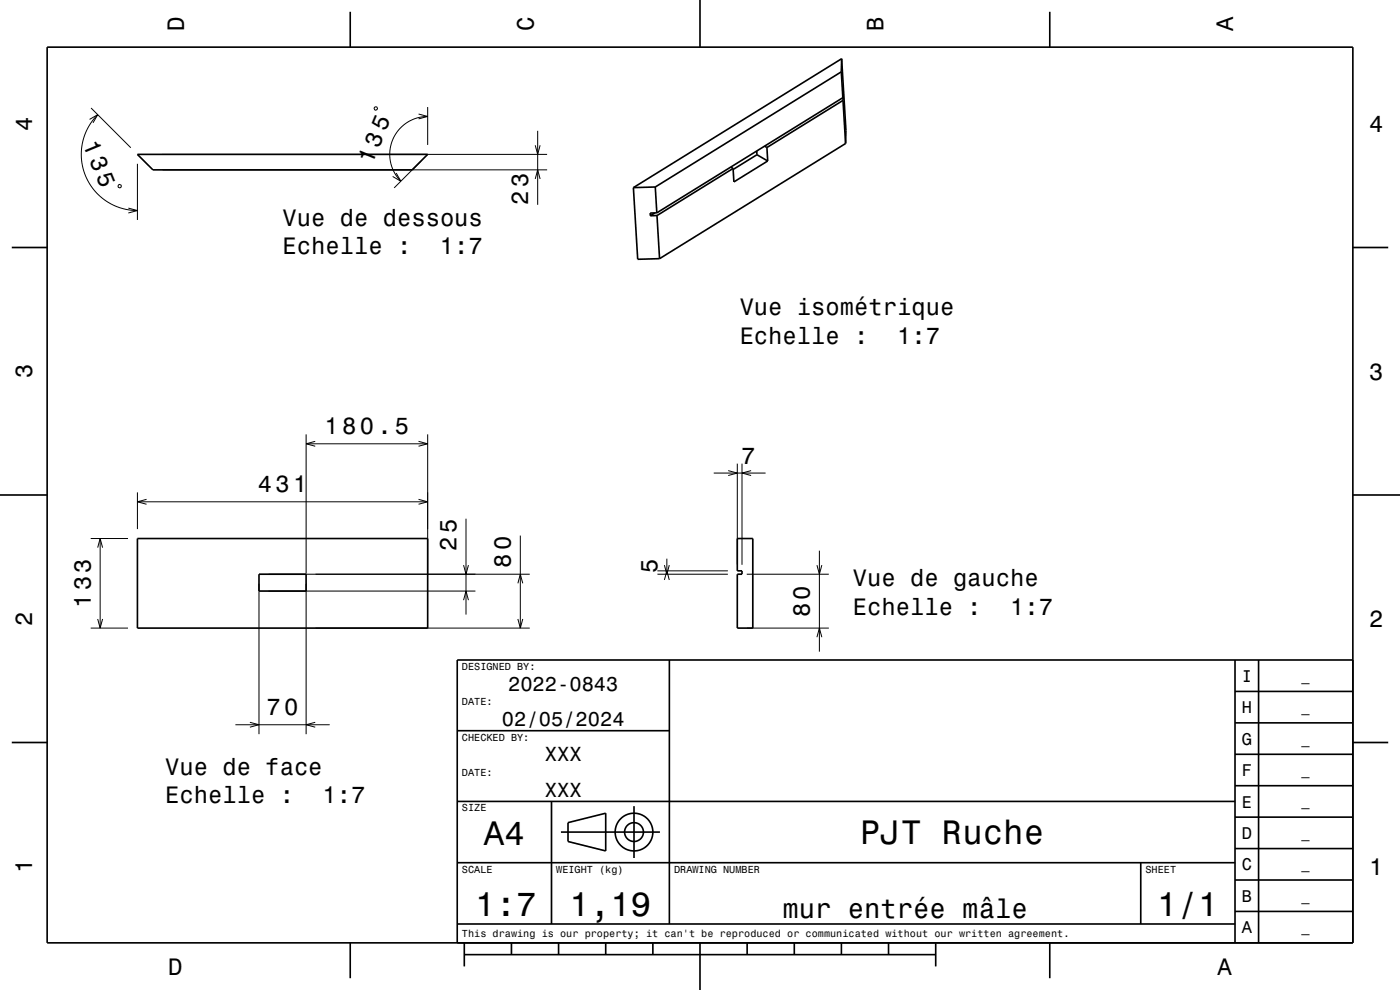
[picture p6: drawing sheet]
<svg xmlns="http://www.w3.org/2000/svg" width="297mm" height="210mm" viewBox="0 0 297 210" stroke-linecap="round" stroke-linejoin="round" font-family="sans-serif">
<g fill="none" stroke="#000" stroke-width=".21">
<path d="M19 25.3l1.7-1-1 1.8M19.3 22.9l8.4 8.4M20.7 24.3a11.9 11.9 0 0 0-2.6 13 11.9 11.9 0 0 0 11.1 7.4M25.1 39.2l.6 .1-.1 .5-.5-.1zM29.2 34.7v12M34.4 36h81.7M34.4 32.7h81.7M79.4 22.8l.6-.1v.5l-.5 .1zM84 36.7l1 1.7-1.7-1M88.8 24.2l1.9 .5-1.9 .5M89.3 34.2l-5.7 5.7M90.7 24.7a8 8 0 0 0-7.4 5 8 8 0 0 0 1.7 8.7"/>
<path d="M90.7 22.7v8M113.5 30.8l.6 1.9 .5-1.9M113.5 38l.6-2 .5 2M114.1 27.7v15.7M27.2 44.1l2 .6-2 .5M64.9 92.1v29.6M64.9 94.1h25.8M66.9 93.6l-2 .5 2 .6M88.8 93.6l1.9 .5-1.9 .6M90.7 92.1v29.6M154.5 99.8l1.9 .5-1.9 .6M156.4 98.3v21.5"/>
<path d="M157.4 98.3v21.5M159.3 99.8l-1.9 .5 1.9 .6M19.2 114.2h8M20.7 116.2l.5-2 .6 2M21.2 114.2v19M29.2 104.4v7.8M29.2 106.4h61.5M31.1 105.9l-1.9 .5 1.9 .6M88.8 105.9l1.9 .5-1.9 .6M98.3 119.9l.6 1.9 .5-1.9M98.9 110v20.4M110.4 113.6v19.6"/>
<path d="M140.9 119.9l.6 1.9 .5-1.9M141.5 118.5v3.3M151.4 100.3h11M173.3 119.9l.5 1.9 .5-1.9M173.8 116.8v21.4M19.2 133.2h8M20.7 131.3l.5 1.9 .6-1.9M54.9 123.8v31.9M56.9 125.4h44M56.9 121.8h55.5M64.9 123.8v31.9M66.9 133.2h45.5"/>
<path d="M98.3 127.3l.6-1.9 .5 1.9M109.9 123.7l.5-1.9 .5 1.9M109.9 131.3l.5 1.9 .5-1.9M139.5 121.8h14.9M139.5 121.1h14.9M140.9 123l.6-1.9 .5 1.9M158.4 121.8h17.4M158.4 133.2h17.4M173.3 135.2l.5-2 .5 2M49.9 153.7h20M53 153.2l1.9 .5-1.9 .6M66.9 153.2l-2 .5 2 .6"/>
</g>
<g fill="none" stroke="#000" stroke-width=".35">
<path d="M10 10h277v190h-277zM74.3 2.5v7.5M148.5 0v10M178.5 15.2l.3 5.5M178.5 15.2l-39.5 24.5M178.5 12.5l1 15.2-.1 2.7M178.5 12.5v2.7M178.5 12.5l-44.1 27.3M222.7 2.5v7.5M29.2 32.7h61.5l-3.3 3.3h-55zM134.4 39.8l.9 15.2 4.6-.1M139 39.7l-4.6 .1"/>
<path d="M139 39.7l.3 5.5M155 35.4l.5 .3M155.5 35.7l-16.1 10M160.5 32l.1 .8M160.6 32.8l-5.1 3.1M160.6 32.8l2.3 1.3M162.2 31l.5 .3M162.7 31.3l.2 2.8M162.9 34.1l-7.2 4.5-.2-2.9M178.8 20.7l-39.5 24.5M178.8 21.3l.6 9.1M178.8 21.3l-16.1 10"/>
<path d="M178.9 20.5l-.1-.6v.8M178.9 20.5l-.1 .8M178.9 20.5h-.1M179.4 30.4l-39.5 24.5M2.5 52.5h7.5M138.9 45.2l-.9 .6M139.3 45.2h-1.4l.1 .6M139.4 45.7l.5 9.2M139.4 45.7l-1.4 .1M287 52.5h7.5M0 105h10M29.2 114.2h61.5v19h-61.5z"/>
<path d="M156.4 114.2h3.3v19h-3.3v-11.4h1v-.7h-1zM287 105h10M54.9 121.8h10v3.6h-10zM142 140v56M262 140v60M267 140v60M287 140h-190v60M2.5 157.5h7.5M97 155h45M262 153.3h25M262 146.7h25M287 157.5h7.5"/>
<path d="M97 170h165M117 170v26M119 176.5h21M120.5 174.5l8-2v8l-8-2zM134.5 171v11M262 173.3h25M262 166.7h25M262 160h25M97 196h165M97 183h165M242 183v13M262 193.3h25"/>
<path d="M262 186.7h25M262 180h25M74.3 200v7.5M98.5 202.5h100M98.5 200v5M108.5 200v2.5M118.5 200v2.5M128.5 200v2.5M138.5 200v2.5M148.5 200v10M158.5 200v2.5M168.5 200v2.5"/>
<path d="M178.5 200v2.5M188.5 200v2.5M198.5 200v5M222.7 200v7.5"/>
<circle cx="134.5" cy="176.5" r="2"/>
<circle cx="134.5" cy="176.5" r="4"/>
</g>
<g font-size="7.2">
<text x="102.7" y="179.3">A4</text>
<text x="182.5" y="179.1">PJT Ruche</text>
<text x="100.8" y="194.3">1:7</text>
<text x="120.8" y="194.3">1,19</text>
<text x="245.5" y="194.3">1/1</text>
</g>
<text font-size="5.8" x="166" y="194.6">mur entrée mâle</text>
<g font-size="5">
<text x="39" y="6.5" transform="rotate(-90 39 6.5)">D</text>
<text x="113.2" y="6.5" transform="rotate(-90 113.2 6.5)">C</text>
<text x="187.4" y="6.5" transform="rotate(-90 187.4 6.5)">B</text>
<text x="261.6" y="6.5" transform="rotate(-90 261.6 6.5)">A</text>
<text x="6.8" y="27.8" transform="rotate(-90 6.8 27.8)">4</text>
<text x="290.5" y="28.1">4</text>
<text x="17.5" y="30.5" transform="rotate(68 17.5 30.5)">135</text>
<text x="78.9" y="34.9" transform="rotate(-68 78.9 34.9)">135</text>
<text x="59.9" y="47.9">Vue de dessous</text>
<text x="112.1" y="43.4" transform="rotate(-90 112.1 43.4)">23</text>
<text x="59.9" y="53.9">Echelle :</text>
<text x="93.3" y="53.9">1:7</text>
<text x="156.9" y="66.9">Vue isométrique</text>
<text x="156.9" y="72.9">Echelle :</text>
<text x="190.3" y="72.9">1:7</text>
<text x="6.8" y="80.3" transform="rotate(-90 6.8 80.3)">3</text>
<text x="290.5" y="80.6">3</text>
<text x="68.8" y="92.1">180.5</text>
<text x="157.2" y="98.3">7</text>
<text x="54.7" y="104.4">431</text>
<text x="96.9" y="116.8" transform="rotate(-90 96.9 116.8)">25</text>
<text x="108.4" y="120.4" transform="rotate(-90 108.4 120.4)">80</text>
<text x="139.5" y="121.5" transform="rotate(-90 139.5 121.5)">5</text>
<text x="180.9" y="124.3">Vue de gauche</text>
<text x="19.2" y="129" transform="rotate(-90 19.2 129)">133</text>
<text x="171.8" y="130.9" transform="rotate(-90 171.8 130.9)">80</text>
<text x="180.9" y="130.4">Echelle :</text>
<text x="214.3" y="130.4">1:7</text>
<text x="6.8" y="132.8" transform="rotate(-90 6.8 132.8)">2</text>
<text x="290.5" y="133.1">2</text>
<text x="56.6" y="151.7">70</text>
<text x="35" y="164.3">Vue de face</text>
<text x="35" y="170.4">Echelle :</text>
<text x="68.4" y="170.4">1:7</text>
<text x="6.8" y="185.3" transform="rotate(-90 6.8 185.3)">1</text>
<text x="290.5" y="185.6">1</text>
<text x="35.7" y="206.8">D</text>
<text x="258.3" y="206.8">A</text>
</g>
<g font-size="4.3">
<text x="107.8" y="146.5">2022-0843</text>
<text x="106.5" y="154">02/05/2024</text>
<text x="115.6" y="161.5">XXX</text>
<text x="115.6" y="169">XXX</text>
</g>
<g font-size="3.6">
<text x="263.4" y="144.6">I</text>
<text x="263.4" y="151.3">H</text>
<text x="263.4" y="158">G</text>
<text x="263.4" y="164.6">F</text>
<text x="263.4" y="171.3">E</text>
<text x="263.4" y="178">D</text>
<text x="263.4" y="184.6">C</text>
<text x="263.4" y="191.3">B</text>
<text x="263.4" y="198">A</text>
</g>
<g font-size="2.9">
<text x="276.1" y="144.4">_</text>
<text x="276.1" y="151">_</text>
<text x="276.1" y="157.7">_</text>
<text x="276.1" y="164.4">_</text>
<text x="276.1" y="171">_</text>
<text x="276.1" y="177.7">_</text>
<text x="276.1" y="184.4">_</text>
<text x="276.1" y="191.1">_</text>
<text x="276.1" y="197.7">_</text>
</g>
<g font-size="2.2">
<text x="98" y="142.1">DESIGNED BY:</text>
<text x="98" y="149.6">DATE:</text>
<text x="98" y="157.1">CHECKED BY:</text>
<text x="98" y="164.6">DATE:</text>
<text x="98" y="172.1">SIZE</text>
<text x="98" y="185.1">SCALE</text>
<text x="118" y="185.1">WEIGHT (kg)</text>
<text x="143" y="185.1">DRAWING NUMBER</text>
<text x="243" y="185.1">SHEET</text>
<text x="98" y="198.8">This drawing is our property; it can't be reproduced or communicated without our written agreement.</text>
</g>
</svg>
